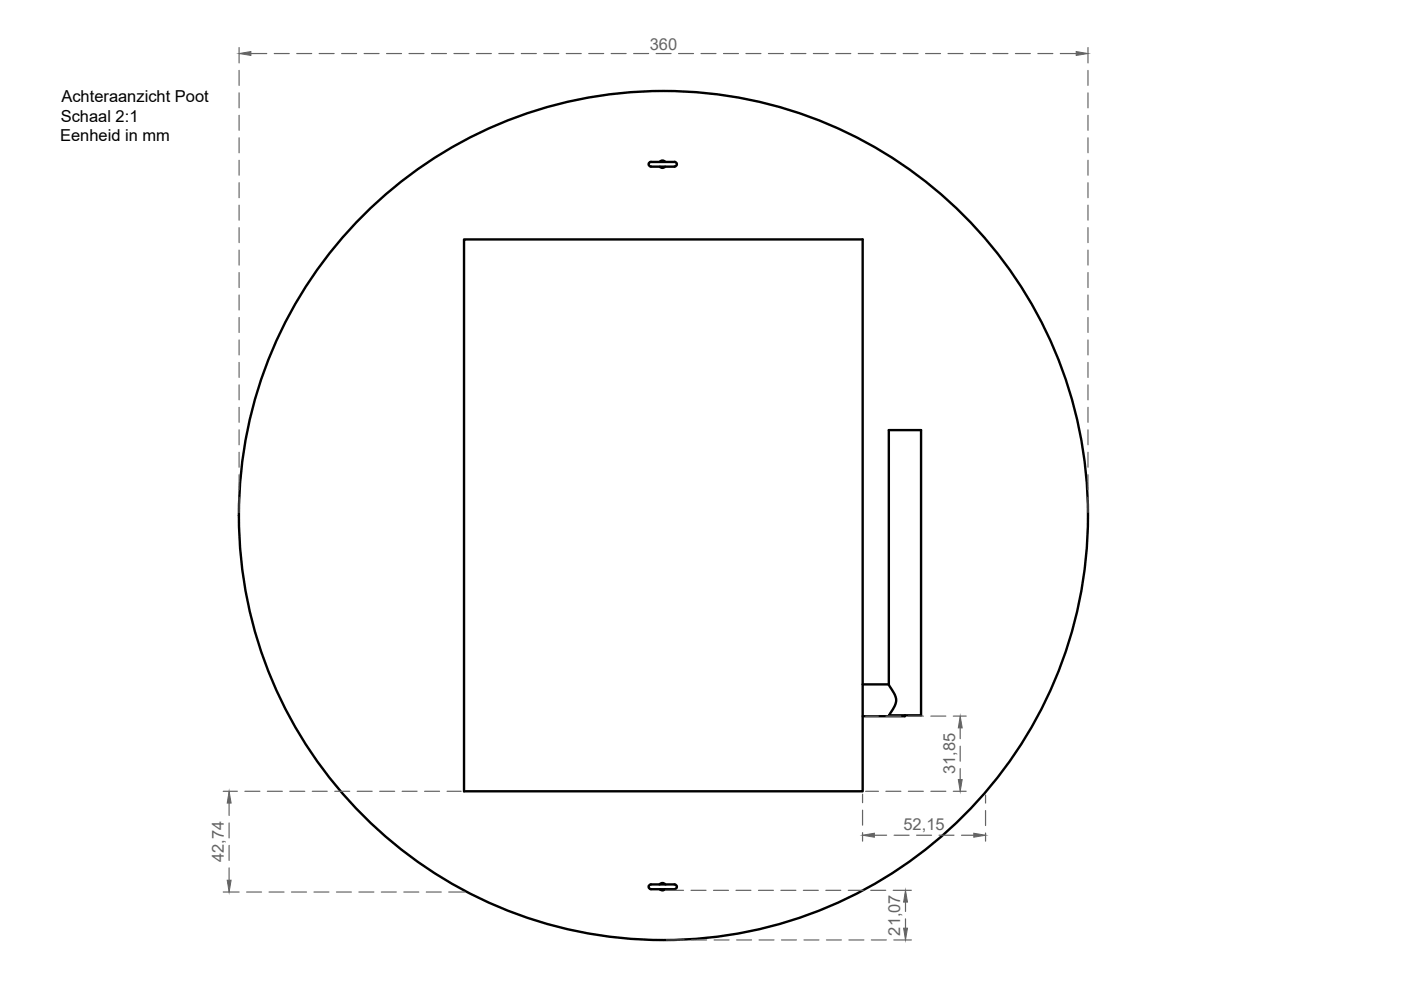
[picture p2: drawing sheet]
<svg xmlns="http://www.w3.org/2000/svg" width="297mm" height="210mm" viewBox="0 0 297 210" stroke-linecap="round" stroke-linejoin="round" font-family="sans-serif">
<!-- layer: MD_Visible -->
<g fill="none" stroke="#000" stroke-width=".51">
<path d="M138 34.3a.5 .5 0 0 0-.5 .5 .5 .5 0 0 0 .5 .5M138 34.3h5M138 35.3h5M139.8 34.3l.7-.3 .6 .3M139.9 35.3l.6 .3 .5-.3M143 34.3a.5 .5 0 0 1 .5 .5 .5 .5 0 0 1-.5 .5M98.4 50.8h84.5v117h-84.5zM188.4 91.2h6.9v60.5h-6.8l.6-1a3.2 3.2 0 0 0 0-4.5l-.7-1zM182.9 145.1h5.5M191.9 151.7v.2h-9M137.6 187.8a4.1 4.1 0 0 1 2.5-.3h1.7a2.12 2.12 0 0 1 1.6 .3 .59 .59 0 0 1-.1 .6 .59 .59 0 0 1-.6 .1h-3.4a2.07 2.07 0 0 1-1.7-.2zM139.8 187.5l.7-.3 .6 .3"/>
<path d="M139.9 188.5l.6 .3 .5-.3"/>
<circle cx="140.7" cy="109.3" r="90"/>
</g>
<!-- layer: 0 -->
<g fill="none" stroke="#636466" stroke-width=".25">
<path d="M50.7 10.1v3.2M50.7 14.9v3.2M50.7 19.7v3.2M53.2 11.4h3.4M58.1 11.4h3.2M62.9 11.4h3.2M67.7 11.4h3.1M72.4 11.4h3.2M77.2 11.4h3.2M82 11.4h3.1M86.7 11.4h3.2M91.5 11.4h3.2"/>
<path d="M96.2 11.4h3.2M101 11.4h3.2M105.8 11.4h3.1M110.5 11.4h3.2M115.3 11.4h3.2M120.1 11.4h3.1M124.8 11.4h3.2M129.6 11.4h3.2M134.3 11.4h3.2M139.1 11.4h3.2M143.9 11.4h3.1M148.6 11.4h3.2"/>
<path d="M153.4 11.4h3.2M158.2 11.4h3.1M162.9 11.4h3.2M167.7 11.4h3.2M172.4 11.4h3.2M177.2 11.4h3.2M182 11.4h3.1M186.7 11.4h3.2M191.5 11.4h3.1M196.2 11.4h3.2M201 11.4h3.2M205.8 11.4h3.1"/>
<path d="M210.5 11.4h3.2M215.3 11.4h3.2M220 11.4h3.2M224.8 11.4h3.4M230.7 10.1v3.2M230.7 14.9v3.2M230.7 19.7v3.2M50.7 24.5v3.1M50.7 29.2v3.2M50.7 34v3.2M50.7 38.7v3.2M230.7 24.5v3.1"/>
<path d="M230.7 29.2v3.2M230.7 34v3.2M230.7 38.7v3.2M50.7 43.5v3.2M50.7 48.3v3.1M50.7 53v3.2M50.7 57.8v3.2M230.7 43.5v3.2M230.7 48.3v3.1M230.7 53v3.2M230.7 57.8v3.2M50.7 62.6v3.1"/>
<path d="M50.7 67.3v3.2M50.7 72.1v3.2M50.7 76.8v3.2M230.7 62.6v3.1M230.7 67.3v3.2M230.7 72.1v3.2M230.7 76.8v3.2M50.7 81.6v3.2M50.7 86.4v3.1M50.7 91.1v3.2M50.7 95.9v3.2M230.7 81.6v3.2"/>
<path d="M230.7 86.4v3.1M230.7 91.1v3.2M230.7 95.9v3.2M50.7 100.7v3.1M50.7 105.4v3.3M230.7 100.7v3.1M230.7 105.4v3.3M183.5 151.8h2.7M187.8 151.8h3.2M192.6 151.8h3.2M197.4 151.8h3.1M202.1 151.8h2.8"/>
<path d="M203.6 154.3v2.3M203.6 158.2v3.2M47.3 167.8h3M48.6 170.3v2.6M48.6 174.5v3.2M48.6 179.2v3.2M51.9 167.8h3.2M56.7 167.8h3.2M61.4 167.8h3.2M66.2 167.8h3.2M71 167.8h3.1M75.7 167.8h3.2"/>
<path d="M80.5 167.8h3.2M85.3 167.8h3.1M90 167.8h3.2M94.8 167.8h3M182.9 168.4v1.8M182.9 171.8v3.1M182.9 176.5v1.8M183.5 167.8h2.7M185.4 177.1h2.6M187.8 167.8h3.2M189.6 177.1h3.1M192.6 167.8h3.2"/>
<path d="M194.3 177.1h3.2M197.4 167.8h3.1M199.1 177.1h3.2M202.1 167.8h2.8M203.6 163v2.3M203.9 177.1h2.6M209 168.6v1.7M209 171.9v3.1M209 176.6v1.7M47.3 189.1h3.4M48.6 184v2.6M52.3 189.1h3.2"/>
<path d="M57 189.1h3.2M61.8 189.1h3.2M66.6 189.1h3.1M71.3 189.1h3.2M76.1 189.1h3.2M80.9 189.1h3.1M85.6 189.1h3.2M90.4 189.1h3.2M95.1 189.1h3.4M141.1 188.8h3.8M141.3 199.3h3.8M146.5 188.8h3.2"/>
<path d="M146.6 199.3h3.2M151.3 188.8h3.2M151.4 199.3h3.2M156 188.8h3.2M156.2 199.3h3.1M160.8 188.8h3.2M160.9 199.3h3.2M165.6 188.8h3.1M165.7 199.3h3.2M170.3 188.8h3.2M170.5 199.3h3.1M175.1 188.8h3.2"/>
<path d="M175.2 199.3h3.2M179.9 188.8h3.1M180 199.3h3.2M184.6 188.8h3.2M184.7 199.3h3.2M189.4 188.8h3.8M189.5 199.3h3.7M192 191.3v1.9M192 194.8v2"/>
</g>
<g fill="#636466" stroke="#636466" stroke-width=".21">
<path d="M50.7 11.4l2.5-.5v.9z"/>
<path d="M228.2 10.9l2.5 .5-2.5 .4z"/>
<path d="M192 188.8l.4 2.5h-.8z"/>
<path d="M191.6 196.8h.8l-.4 2.5z"/>
<path d="M182.9 177.1l2.5-.4v.8z"/>
<path d="M206.5 176.7l2.5 .4-2.5 .4z"/>
<path d="M48.6 167.8l.4 2.5h-.8z"/>
<path d="M48.2 186.6h.8l-.4 2.5z"/>
<path d="M203.6 151.8l.4 2.5h-.8z"/>
<path d="M203.2 165.3h.8l-.4 2.5z"/>
</g>
<g font-size="3.5" fill="#636466">
<text x="137.8" y="10.7">360</text>
<text x="202.5" y="164.2" transform="rotate(-90 202.5 164.2)">31,85</text>
<text x="191.6" y="176">52,15</text>
<text x="47.5" y="182.8" transform="rotate(-90 47.5 182.8)">42,74</text>
<text x="190.9" y="198.4" transform="rotate(-90 190.9 198.4)">21,07</text>
</g>
<g font-size="3.5">
<text x="13" y="21.6">Achteraanzicht Poot</text>
<text x="12.7" y="30">Eenheid in mm</text>
<text x="12.9" y="25.8">Schaal 2:1</text>
</g>
</svg>
